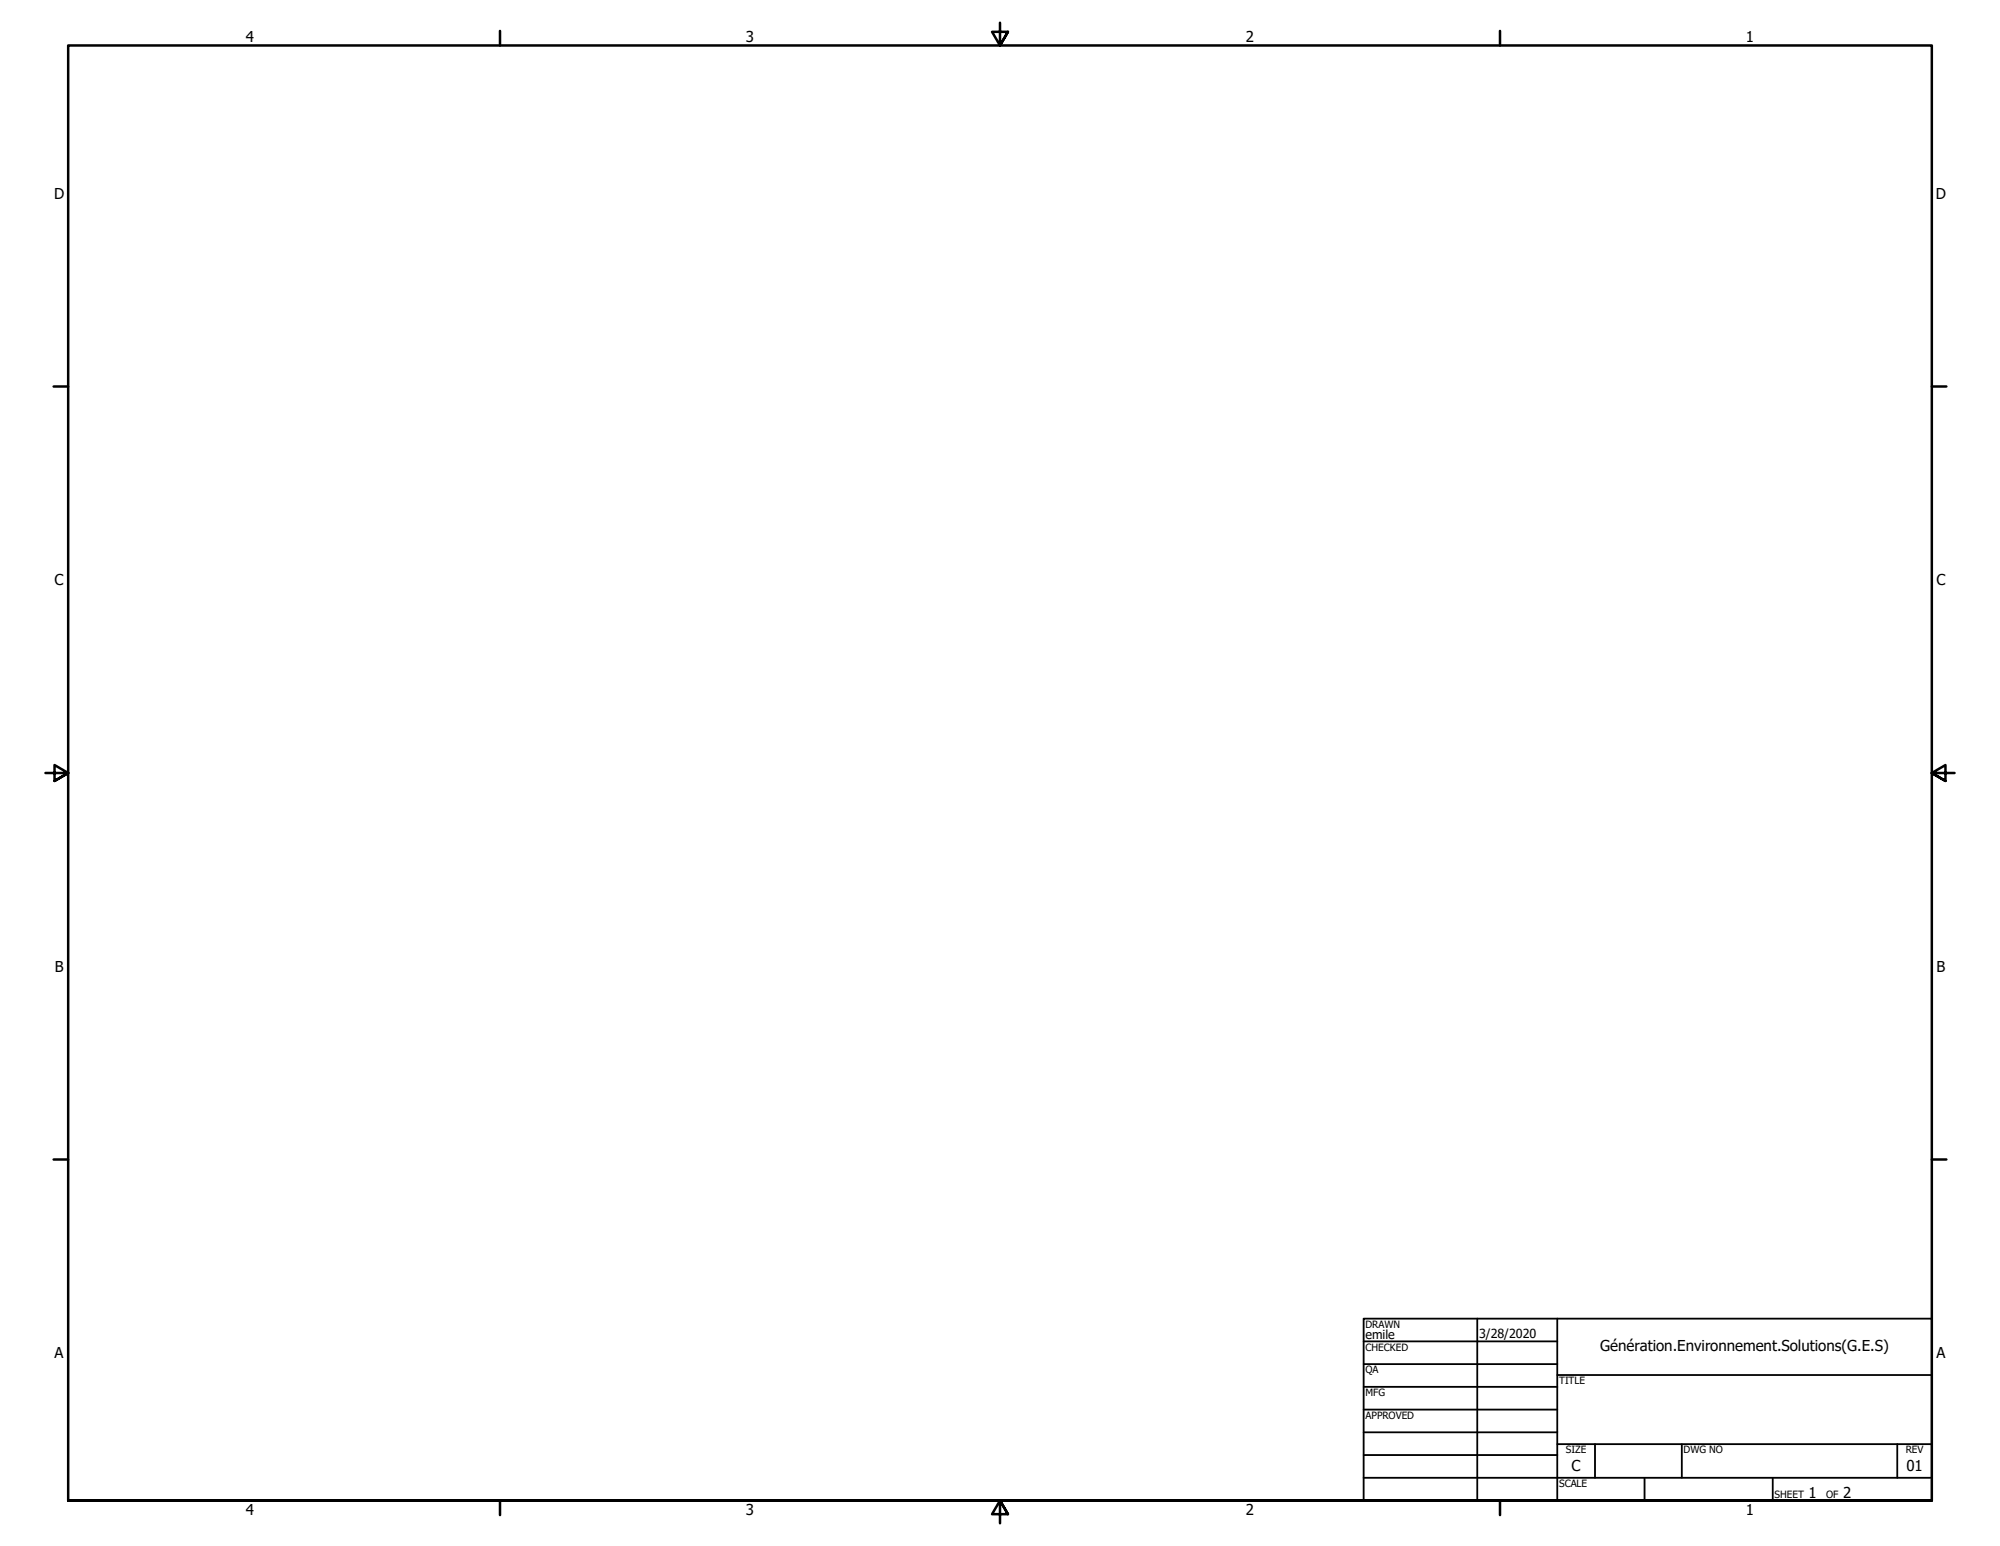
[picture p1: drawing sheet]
<svg xmlns="http://www.w3.org/2000/svg" width="559mm" height="432mm" viewBox="0 0 559 432" stroke-linecap="round" stroke-linejoin="round" font-family="sans-serif">
<!-- layer: Border (ANSI) -->
<g fill="none" stroke="#000" stroke-width=".7">
<path d="M139.7 8.6v4.1M279.4 6.3v6.4l-2.2-3.8h4.4l-2.2 3.8 2.2-3.8M419.1 8.6v4.1M15 107.9h4M539.8 107.9h4M12.7 215.9h6.3l-3.8-2.2v4.4l3.8-2.2-3.8 2.2M546.1 215.9h-6.3l3.8-2.2v4.4l-3.8-2.2 3.8 2.2M15 323.8h4M539.8 323.8h4M19 419.1v-406.4h520.8v406.4h-520.8h520.8M139.7 419.1v4.1M419.1 419.1v4.1"/>
<path d="M281.6 422.9l-2.2-3.8 2.2 3.8h-4.4l2.2-3.8v6.3"/>
</g>
<!-- layer: Title (ANSI) -->
<g fill="none" stroke="#000" stroke-width=".51">
<path d="M381 368.3h158.8v50.8h-158.8zM381 374.6h54.1M412.7 368.3v50.8M435.1 368.3v50.8M381 381h54.1M381 387.3h54.1M381 393.7h54.1M435.1 384h104.7M381 400h54.1M381 406.4h54.1M381 412.7h158.8M435.1 403.4h104.7"/>
<path d="M445.6 403.4v9.3M459.5 412.7v6.4M469.9 403.4v9.3M495.3 412.7v6.4M530.1 403.4v9.3"/>
</g>
<g font-size="4.2">
<text x="68.7" y="11.7">4</text>
<text x="208.4" y="11.7">3</text>
<text x="348.1" y="11.7">2</text>
<text x="487.8" y="11.7">1</text>
<text x="15.1" y="55.5">D</text>
<text x="540.9" y="55.5">D</text>
<text x="15.2" y="163.4">C</text>
<text x="541" y="163.4">C</text>
<text x="15.3" y="271.4">B</text>
<text x="541.1" y="271.4">B</text>
<text x="447.1" y="377.4">Génération.Environnement.Solutions(G.E.S)</text>
<text x="15.2" y="379.3">A</text>
<text x="541" y="379.3">A</text>
<text x="439.1" y="410.8">C</text>
<text x="532.6" y="410.8">01</text>
<text x="505.3" y="418.5">1</text>
<text x="515" y="418.5">2</text>
<text x="68.7" y="423.2">4</text>
<text x="208.4" y="423.2">3</text>
<text x="348.1" y="423.2">2</text>
<text x="487.8" y="423.2">1</text>
</g>
<g font-size="3.5">
<text x="381.5" y="374.1">emile</text>
<text x="413.3" y="373.6">3/28/2020</text>
</g>
<g font-size="2.8">
<text x="381.5" y="370.8">DRAWN</text>
<text x="381.5" y="377.3">CHECKED</text>
<text x="381.5" y="383.6">QA</text>
<text x="381.5" y="390">MFG</text>
<text x="435.6" y="386.6">TITLE</text>
<text x="381.5" y="396.3">APPROVED</text>
<text x="437.5" y="406">SIZE</text>
<text x="470.4" y="406">DWG NO</text>
<text x="532.4" y="405.9">REV</text>
<text x="435.6" y="415.4">SCALE</text>
<text x="495.8" y="418.5">SHEET</text>
<text x="510.2" y="418.5">OF</text>
</g>
</svg>
